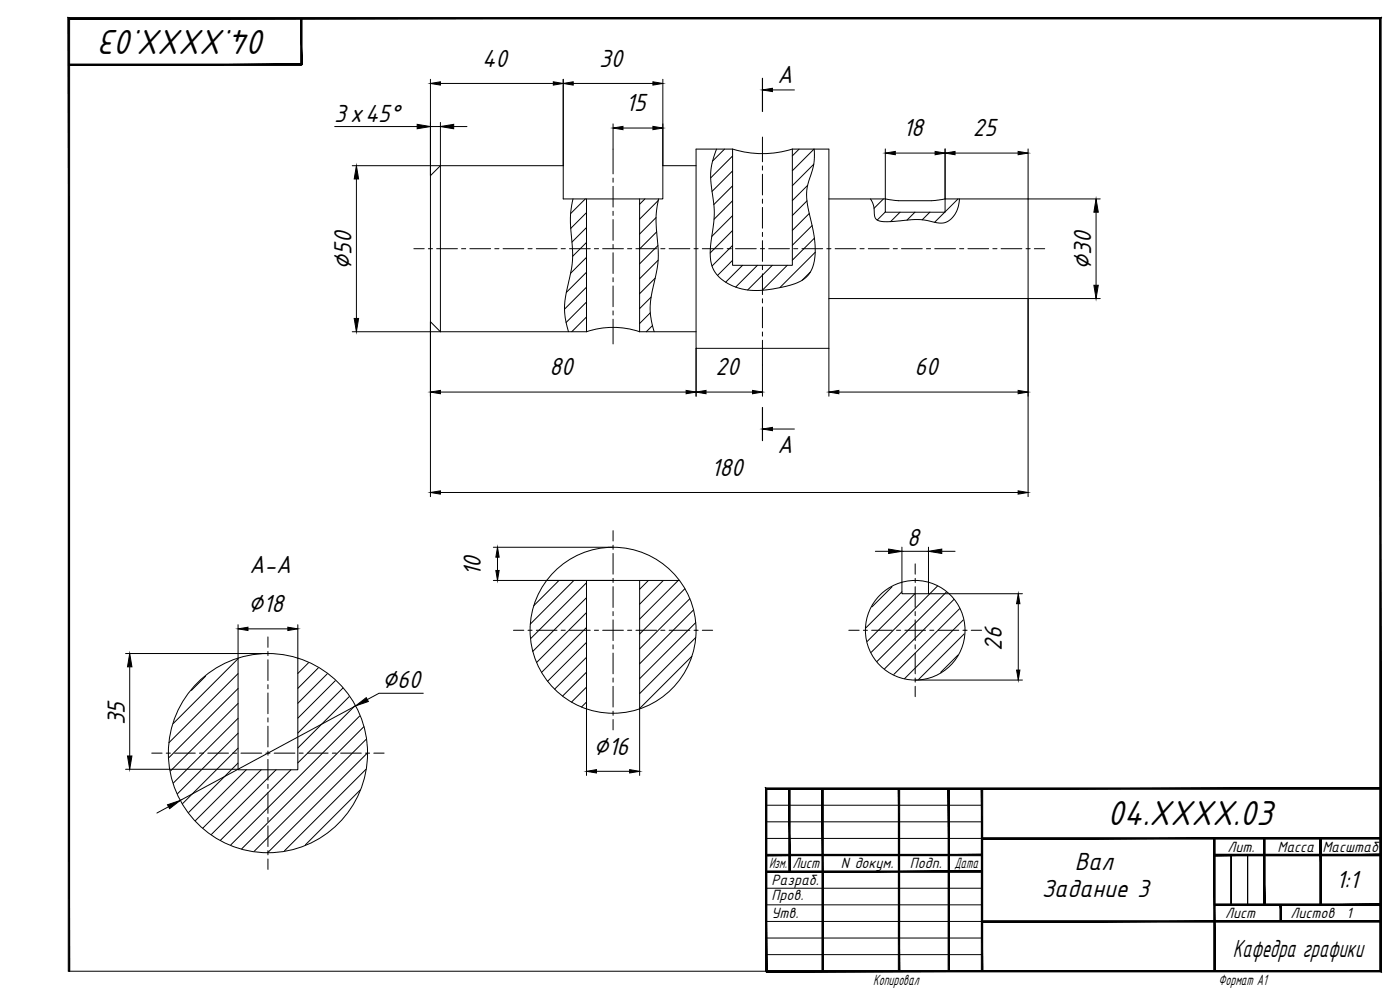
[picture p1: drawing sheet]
<svg xmlns="http://www.w3.org/2000/svg" width="841mm" height="594mm" viewBox="0 0 841 594" stroke-linecap="round" stroke-linejoin="round" font-family="sans-serif">
<!-- layer: 0 -->
<g fill="#000" stroke="#000" stroke-width=".6">
<path d="M181 11v28v-28zM181 11v28z"/>
<path d="M41 38v1l140-1zM41 39l140-1v1z"/>
<path d="M570 474v109v-109zM570 474v109z"/>
<path d="M460 513v1l130-1zM460 514l130-1v1z"/>
<path d="M590 503v1l239-1zM590 504l239-1v1z"/>
<path d="M730 513v1l99-1zM730 514l99-1v1z"/>
<path d="M730 513v1l99-1zM730 514l99-1v1z"/>
<path d="M729 504l1 79v-79zM729 504l1 79h-1z"/>
<path d="M759 504l1 40v-40zM759 504l1 40h-1z"/>
<path d="M759 504l1 40v-40zM759 504l1 40h-1z"/>
<path d="M793 504l1 40v-40zM793 504l1 40h-1z"/>
<path d="M793 504l1 40v-40zM793 504l1 40h-1z"/>
<path d="M460 523v1l130-1zM460 524l130-1v1z"/>
<path d="M474 474v50h1zM474 474h1v50z"/>
<path d="M590 553v1l239-1zM590 554l239-1v1z"/>
<path d="M730 543v1l99-1zM730 544l99-1v1z"/>
<path d="M730 543v1l99-1zM730 544l99-1v1z"/>
<path d="M769 544l1 9v-9zM769 544l1 9h-1z"/>
<path d="M769 544l1 9v-9zM769 544l1 9h-1z"/>
<path d="M41 11v572h1zM41 11h1v572zM41 11h1h788zM42 11h788h-1zM830 11h-1l1 573zM829 11l1 573-1-1zM460 584h370l-1-1zM460 583h369l-369 1z"/>
<path d="M460 473v110h1zM460 473l1 1v109zM460 473l1 1 368-1zM461 474l368-1v1z"/>
<path d="M494 474v109h1zM494 474h1v109z"/>
<path d="M540 474v109zM540 474v109z"/>
<path d="M590 474v109zM590 474v109z"/>
</g>
<g fill="none" stroke="#000" stroke-width=".6">
<path d="M430 90a44 44 0 0 0-2 29 80 80 0 0 1-1 28 20 20 0 0 0 8 22 38 38 0 0 0 31 4 32 32 0 0 0 19-7 27 27 0 0 0 4-22v-4a99 99 0 0 1-4-26v-3a46 46 0 0 0 4-21M435 90l-7 7M440 94l-13 13M480 90l-4 4M489 99l-13 13M489 90l-13 13M344 119l-1 12 1 14a69 69 0 0 1-4 30 43 43 0 0 0 2 24M352 119l-9 9M387 119l-3 4M396 119l-2 12 1 14a69 69 0 0 1-3 30 43 43 0 0 0 1 24M440 103l-12 12M440 112l-11 11"/>
<path d="M485 111l-9 9M523 119a20 20 0 0 1 3 11l1 2a23 23 0 0 0 14 1 50 50 0 0 1 24 1 12 12 0 0 0 11-12v-3M531 119l-6 6M576 119l-8 8M352 128l-9 9M352 137l-8 8M394 131l-10 10M394 139l-10 11M395 120l-11 12M440 121l-11 11M440 130l-12 12M440 138l-13 14"/>
<path d="M485 121l-9 8M486 128l-10 10M488 135l-12 12M532 127l-5 5M541 127l-6 6M550 127l-5 5M559 127l-5 5M568 127l-7 7M352 146l-8 8M352 155l-9 9M395 148l-11 11M395 156l-11 11"/>
<path d="M440 147l-12 13M440 156l-9 9M446 159l-10 11M455 159l-13 13M464 159l-15 15M473 159l-15 15M489 143l-13 13M490 152l-22 21M352 164l-12 12M352 172l-13 14M391 178l-7 7M394 167l-10 9"/>
<path d="M487 163l-5 5M352 181l-12 13M352 190l-9 9M391 188l-7 6M392 196l-4 3M336 349l-15 15M345 349l-26 26M352 350l-33 34M352 359l-32 32M390 349l-6 5M398 349l-14 14M407 349l-23 23"/>
<path d="M411 354l-27 27M414 360l-30 30M536 353l-12 12M542 356l-22 21M550 357l-29 28M563 352l-40 40M568 356l-41 41M352 368l-30 30M352 377l-27 27M417 366l-33 33M418 374l-34 34M573 360l-42 42"/>
<path d="M576 366l-39 39M579 372l-36 36M143 396l-39 39M179 395v1M185 398l-6 7M352 386l-23 23M352 395l-19 19M416 394l-32 32M418 383l-34 34M575 394l-10 10M579 381l-27 27M123 406l-8 9"/>
<path d="M143 405l-42 41M143 414l-41 41M191 401l-12 12M197 405l-18 17M201 409l-22 22M206 413l-27 27M210 418l-31 31M352 404l-14 14M352 413l-9 9M143 423l-41 40M143 431l-39 39M213 424l-34 34"/>
<path d="M216 430l-77 78M219 437l-74 73M352 422l-3 3M143 440l-36 37M143 449l-33 34M143 458l-30 30M220 444l-67 67M221 452l-60 60M148 462l-31 31M157 462l-35 35M166 462l-39 39M175 462l-43 43"/>
<path d="M216 475l-33 32M220 462l-49 49M460 484h130M460 494h130M460 504h130M460 534h130M460 544h130M460 553h130M740 544v-30v30M749 544v-30v30M460 563h130M460 573h130"/>
<path d="M41 583h419"/>
</g>
<g fill="none" stroke="#000" stroke-width=".6">
<path d="M265 100h73v19h60v-19h20M265 100l-6 6v87l6 6M265 100v99M440 90h-22v119h80v-119h-22M440 90v69h36v-69M440 90a60 60 0 0 0 36 0M352 119v80M384 119v80M498 119h34M532 119v8h36v-8M532 119l8 2h20l8-2M568 119h50v60h-120"/>
<path d="M265 199h87M352 199a50 50 0 0 1 32 0M384 199h34M328 349h80M352 349v77M384 349v77M542 350v7h16v-7M143 395v67h36v-67"/>
<circle cx="368" cy="379" r="50"/>
<circle cx="550" cy="379" r="30"/>
<circle cx="161" cy="452" r="60"/>
</g>
<g fill="none" stroke="#000" stroke-width=".6">
<path d="M368 90v14M458 82v15M458 100v2M368 107v2M368 112v12M458 105v12M458 120v2M368 127v2M368 132v12M458 125v12M458 140v2M249 149h6"/>
<path d="M257 149h3M262 149h13M277 149h3M282 149h13M297 149h3M302 149h13M317 149h3M322 149h13M337 149h3M342 149h13M357 149h3M362 149h13"/>
<path d="M368 147v2M368 152v12M377 149h3M382 149h12M397 149h2M402 149h12M417 149h2M422 149h12M437 149h2M442 149h12M457 149h2M458 145v12"/>
<path d="M458 160v2M462 149h12M477 149h2M482 149h12M497 149h2M502 149h12M517 149h2M522 149h12M537 149h2M542 149h12M557 149h2M562 149h12"/>
<path d="M576 149h3M581 149h13M596 149h3M601 149h13M616 149h3M621 149h7M368 167v2M368 172v12M458 164v13M458 179v3M368 187v2M368 192v15"/>
<path d="M458 184v13M458 199v3M458 204v15M368 319v6M368 327v3M368 332v13M550 339v6M368 347v3M368 352v13M550 347v3M550 352v13M308 379h7"/>
<path d="M317 379h3M322 379h13M337 379h3M342 379h13M357 379h3M362 379h13M368 367v3M368 372v13M377 379h3M382 379h12M397 379h2M402 379h12"/>
<path d="M417 379h2M422 379h6M510 379h6M519 379h2M524 379h12M539 379h2M544 379h12M550 367v3M550 372v13M559 379h2M564 379h12M578 379h3"/>
<path d="M583 379h7M161 383v6M161 391v3M161 396v13M368 387v3M368 392v13M550 387v3M550 392v13M161 411v3M161 416v13M368 407v3M368 412v13"/>
<path d="M550 407v3M550 412v6M161 431v3M161 436v13M368 427v3M368 432v6M91 452h6M100 452h2M105 452h12M120 452h2M125 452h12M140 452h2"/>
<path d="M145 452h12M160 452h2M161 451v3M161 456v13M165 452h12M180 452h2M185 452h12M200 452h2M205 452h12M220 452h2M225 452h6M161 471v3"/>
<path d="M161 476v13M161 491v3M161 496v13M161 511v2M161 516v6"/>
</g>
<g fill="none" stroke="#000" stroke-width=".6">
<path d="M259 48v58M265 50h67M338 48v52M344 50h48M398 48v52M464 54h13M201 76h50M259 76h6M265 74v26h-53M273 76h8M368 74v16M374 77h18"/>
<path d="M532 89v30M538 92h24M568 89v30M574 92h38M618 89v30h43M214 108v83M658 127v44M661 179h-43v119M212 199h53M259 193v105M418 209v29M458 219v19"/>
<path d="M498 209v29M265 236h147M424 236h28M504 236h108M464 258h13M265 296h347M296 329h72M299 335v8M526 331h8M542 329v21M542 331h16M558 329v21"/>
<path d="M566 331h8M296 349h72M558 357h56M143 375v20M149 378h24M179 375v20M612 363v40M75 393h86M78 401v53M254 416h-26l-7 4M550 409h64M214 424l-106 57"/>
<path d="M352 426v40M384 426v40M75 462h68M358 463h20M101 485l-7 3"/>
</g>
<g fill="#000" stroke="#000" stroke-width=".6">
<path d="M259 50l6-1v2zM332 49l6 1-6 1zM338 50l6-1v2zM392 49l6 1-6 1zM458 54l6-1v2zM251 75l8 1-8 1zM265 76l8-1v2zM368 77l6-1v2zM392 76l6 1-6 1zM532 92l6-1v2zM562 91l6 1-6 1zM568 92l6-1v2z"/>
<path d="M612 91l6 1-6 1zM214 100l1 8h-2zM658 119l2 8h-3zM657 171h3l-2 8zM213 191h2l-1 8zM259 236l6-1v2zM412 235l6 1-6 1zM418 236l6-1v2zM452 235l6 1-6 1zM498 236l6-1v2zM612 235l6 1-6 1zM458 258l6-1v2z"/>
<path d="M259 296l6-1v2zM612 295l6 1-6 1zM299 329l1 6h-2zM534 330l8 1-8 1zM558 331l8-1v2zM298 343h2l-1 6zM143 378l6-1v2zM173 377l6 1-6 1zM612 357l1 6h-2zM78 393l1 8h-2zM214 424l6-5 1 2zM611 403h2l-1 6z"/>
<path d="M77 454h2l-1 8zM352 463l6-1v2zM378 462l6 1-6 1zM101 483l7-2-6 5z"/>
</g>
<path d="M458 47v20M458 245v20" fill="none" stroke="#000" stroke-width=".7"/>
<g font-size="23.2">
<text x="161" y="18" transform="rotate(-180 161 18)">04.XXXX.03</text>
<text x="665" y="495">04.XXXX.03</text>
</g>
<g font-size="16.6">
<text x="290" y="40">40</text>
<text x="360" y="40">30</text>
<text x="467" y="50">A</text>
<text x="376" y="67">15</text>
<text x="201" y="73">3х45°</text>
<text x="542" y="82">18</text>
<text x="584" y="82">25</text>
<text x="211" y="162" transform="rotate(-90 211 162)">∅50</text>
<text x="655" y="162" transform="rotate(-90 655 162)">∅30</text>
<text x="330" y="226">80</text>
<text x="430" y="226">20</text>
<text x="549" y="226">60</text>
<text x="467" y="272">A</text>
<text x="427" y="286">180</text>
<text x="545" y="328">8</text>
<text x="150" y="344">A-A</text>
<text x="289" y="346" transform="rotate(-90 289 346)">10</text>
<text x="149" y="368">∅18</text>
<text x="602" y="391" transform="rotate(-90 602 391)">26</text>
<text x="230" y="413">∅60</text>
<text x="75" y="436" transform="rotate(-90 75 436)">35</text>
<text x="356" y="453">∅16</text>
<text x="646" y="523">Вал</text>
<text x="803" y="534">1:1</text>
<text x="626" y="539">Задание 3</text>
<text x="741" y="575">Кафедра графики</text>
</g>
<g font-size="9.9">
<text x="737" y="512">Лит.</text>
<text x="767" y="512">Масса</text>
<text x="794" y="512">Масштаб</text>
<text x="462" y="522">Изм.</text>
<text x="476" y="522">Лист</text>
<text x="505" y="522">N докум.</text>
<text x="547" y="522">Подп.</text>
<text x="573" y="522">Дата</text>
<text x="464" y="532">Разраб.</text>
<text x="464" y="541">Пров.</text>
<text x="464" y="552">Утв.</text>
<text x="736" y="552">Лист</text>
<text x="775" y="552">Листов</text>
<text x="809" y="552">1</text>
<text x="525" y="591">Копировал</text>
<text x="732" y="591">Формат А1</text>
</g>
</svg>
